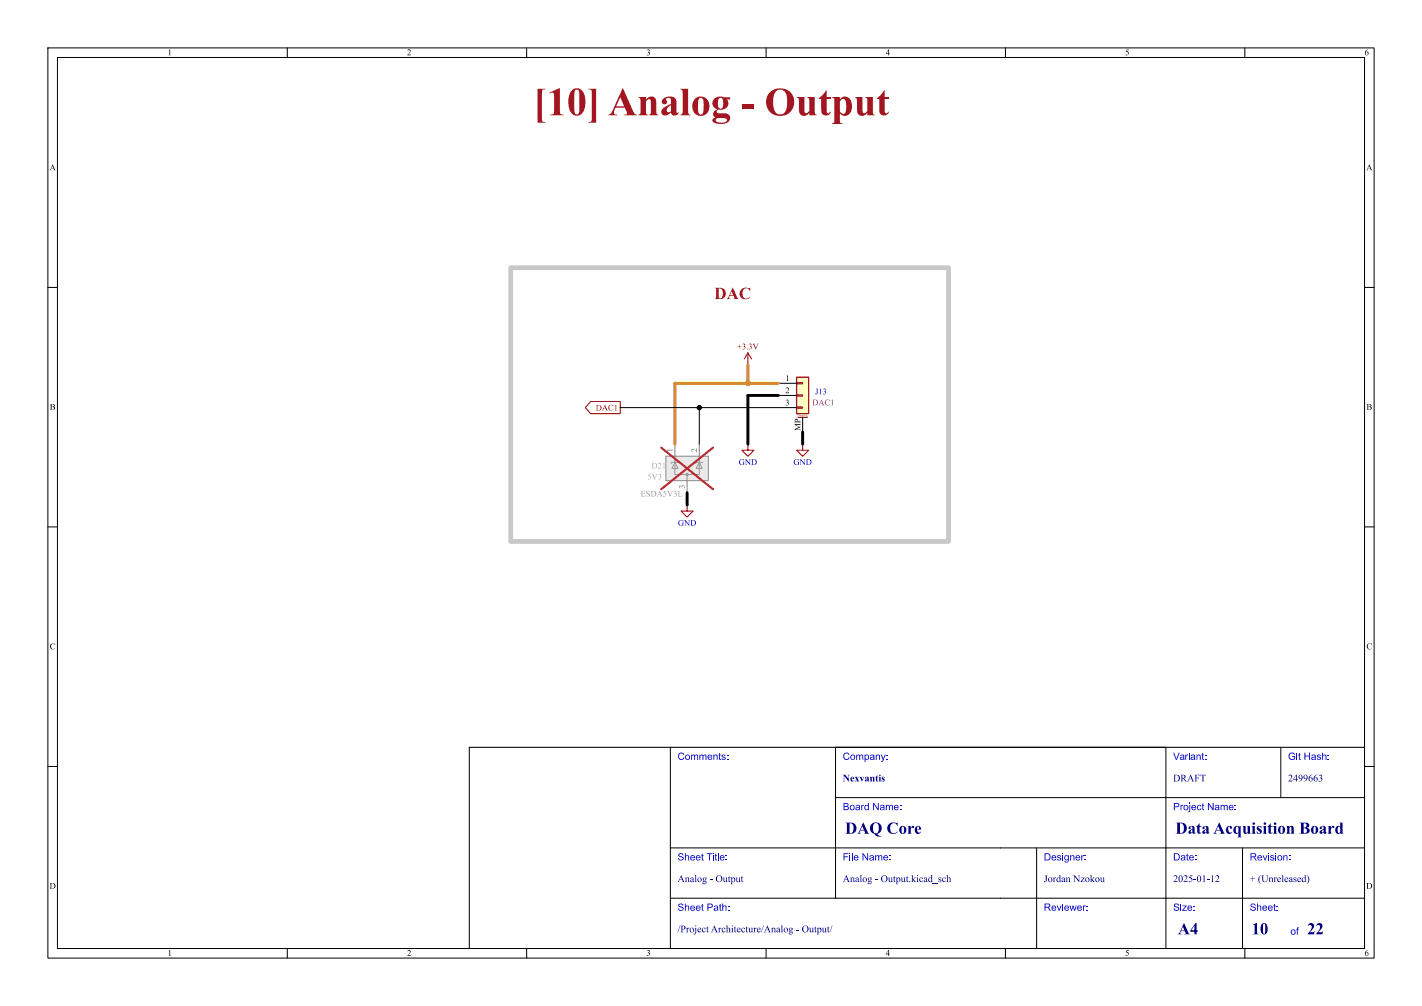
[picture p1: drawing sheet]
<svg xmlns="http://www.w3.org/2000/svg" width="297mm" height="210mm" viewBox="0 0 297 210" stroke-linecap="round" stroke-linejoin="round" font-family="sans-serif">
<g fill="none" stroke="#000" stroke-width=".21">
<path d="M10 10h277v190h-277zM12 12h273v186h-273zM60 10v2M110 10v2M160 10v2M210 10v2M260 10v2M10 60h2M285 60h2M10 110h2M285 110h2M140 156v42"/>
<path d="M174.5 156v31.5M243.5 156v42M267.5 156v10.5M285 156h-187v42M10 160h2M140 177h145M174.5 166.5h110.5M216.5 177v21M259.5 177v21M285 160h2M60 198v2M110 198v2"/>
<path d="M140 187.5h145M160 198v2M210 198v2M260 198v2"/>
</g>
<path d="M139.1 95.3h8.9v5h-8.9z" fill="#ebeae8"/>
<path d="M139.1 95.3h8.9v5h-8.9z" fill="none" stroke="#9c9b98" stroke-width=".25"/>
<path d="M141 96.5v2.6h5v-2.6M141 96.5l.6 1.3h-1.3zM141 95.3v1.2M141.7 96.5h-1.5v.3M143.5 99.1v1.2M146 96.5l.7 1.3h-1.3zM146 95.3v1.2M146.8 96.5h-1.5v.3" fill="none" stroke="#9c9b98" stroke-width=".21"/>
<circle cx="143.5" cy="99.1" r=".25" fill="#9c9b98" stroke="#9c9b98" stroke-width=".21"/>
<path d="M141 92.7v2.6M146 92.7v2.6M143.5 100.3v2.6" fill="none" stroke="#7a7a77" stroke-width=".21"/>
<path d="M138.1 93.4l10.8 8.7M148.9 93.4l-10.8 8.7" fill="none" stroke="#e12e31" stroke-width=".46"/>
<path d="M156.2 73.7l.8 1.2M156.2 73.7l-.8 1.2M156.2 73.7v2.5M156.2 92.7v1.3h-1.3l1.3 1.3 1.3-1.3h-1.3M167.6 92.7v1.3h-1.2l1.2 1.3 1.3-1.3h-1.3M143.5 105.4v1.3h-1.3l1.3 1.3 1.3-1.3h-1.3" fill="none" stroke="#840000" stroke-width=".21"/>
<path d="M156.2 76.2h.1M156.2 92.7h.1M167.6 92.7h.1M143.5 105.4h.1" fill="none" stroke="#000" stroke-width=".21"/>
<path d="M166.4 78.7h2.5v7.7h-2.5z" fill="#ffffc2"/>
<path d="M166.4 78.7h2.5v7.7h-2.5z" fill="none" stroke="#840000" stroke-width=".25"/>
<path d="M166.4 79.9h1.2v.2h-1.2zM123.4 83.8h6.1v2.6h-6.1l-1.1-1.3zM166.4 82.4h1.2v.3h-1.2zM166.4 85h1.2v.2h-1.2zM166.6 87.1h2.1" fill="none" stroke="#840000" stroke-width=".21"/>
<path d="M129.5 85.1h36.9M146 85.1v7.6M162.6 80h3.8M162.6 82.6h3.8M167.6 87.1v3.1" fill="none" stroke="#000" stroke-width=".21"/>
<path d="M156.2 76.2v3.8M162.6 80h-21.6v12.7" fill="none" stroke="#dc8e00" stroke-width=".61"/>
<path d="M162.6 82.6h-6.4v10.1M167.6 90.2v2.5M143.5 102.9v2.5" fill="none" stroke="#000" stroke-width=".61"/>
<path d="M106.7 55.9h91.4v57.1h-91.4z" fill="none" stroke="#c8c8c8" stroke-width="1"/>
<circle cx="146" cy="85.1" r=".46" fill="#000" stroke="#000" stroke-width=".21"/>
<circle cx="156.2" cy="80" r=".52" fill="#dc8e00" stroke="#dc8e00" stroke-width=".21"/>
<text font-size="8.4" fill="#a21622" x="111.4" y="26.3">[10]Analog- Output</text>
<text font-size="3.5" fill="#a21622" x="149.2" y="62.9">DAC</text>
<g font-size="3.5" fill="#00007f">
<text x="176.5" y="174.9">DAQ Core</text>
<text x="245.5" y="174.9">DataAcquisitionBoard</text>
<text x="246" y="195.9">A4</text>
<text x="261.4" y="196">10</text>
<text x="273" y="196">22</text>
</g>
<g font-size="2.1" fill="#00f">
<text x="141.5" y="159.2">Comments:</text>
<text x="176" y="159.2">Company:</text>
<text x="245" y="159.2">Variant:</text>
<text x="269" y="159.2">Git Hash:</text>
<text x="176" y="169.7">Board Name:</text>
<text x="245" y="169.7">Project Name:</text>
<text x="141.5" y="180.2">Sheet Title:</text>
<text x="176" y="180.2">File Name:</text>
<text x="218" y="180.2">Designer:</text>
<text x="245" y="180.2">Date:</text>
<text x="261" y="180.2">Revision:</text>
<text x="141.5" y="190.7">Sheet Path:</text>
<text x="218" y="190.7">Reviewer:</text>
<text x="245" y="190.7">Size:</text>
<text x="261" y="190.7">Sheet:</text>
<text x="269.5" y="195.7">of</text>
</g>
<g font-size="2.1" fill="#00007f">
<text x="176" y="163.7">Nexvantis</text>
<text x="245" y="163.7">DRAFT</text>
<text x="269" y="163.7">2499663</text>
<text x="141.5" y="184.7">Analog- Output</text>
<text x="176" y="184.7">Analog- Output.kicad_sch</text>
<text x="218" y="184.7">JordanNzokou</text>
<text x="245" y="184.7">2025-01-12</text>
<text x="261" y="184.7">+ (Unreleased)</text>
<text x="141.5" y="195.2">/ProjectArchitecture/Analog- Output/</text>
</g>
<g font-size="1.8">
<text x="35" y="12">1</text>
<text x="85" y="12">2</text>
<text x="135" y="12">3</text>
<text x="185" y="12">4</text>
<text x="235" y="12">5</text>
<text x="285" y="12">6</text>
<text x="10.3" y="36">A</text>
<text x="285.3" y="36">A</text>
<text x="164" y="79.8">1</text>
<text x="164" y="82.3">2</text>
<text x="10.4" y="86">B</text>
<text x="164" y="84.8">3</text>
<text x="167.4" y="89.9" transform="rotate(-90 167.4 89.9)">MP</text>
<text x="285.4" y="86">B</text>
<text x="10.4" y="136">C</text>
<text x="285.4" y="136">C</text>
<text x="10.3" y="186">D</text>
<text x="285.3" y="186">D</text>
<text x="35" y="200">1</text>
<text x="85" y="200">2</text>
<text x="135" y="200">3</text>
<text x="185" y="200">4</text>
<text x="235" y="200">5</text>
<text x="285" y="200">6</text>
</g>
<g font-size="1.8" fill="#840000">
<text x="154" y="73.4">+3.3V</text>
<text x="124.4" y="86.2">DAC1</text>
</g>
<g font-size="1.8" fill="#0000c2">
<text x="170.2" y="82.8">J13</text>
<text x="154.3" y="97.5">GND</text>
<text x="165.7" y="97.5">GND</text>
<text x="141.6" y="110.2">GND</text>
</g>
<text font-size="1.8" fill="#840084" x="169.6" y="85.1">DAC1</text>
<g font-size="1.8" fill="#7a7a77">
<text x="140.7" y="94.4" transform="rotate(-90 140.7 94.4)">1</text>
<text x="145.8" y="94.4" transform="rotate(-90 145.8 94.4)">2</text>
<text x="143.3" y="102" transform="rotate(-90 143.3 102)">3</text>
</g>
<g font-size="1.8" fill="#abaaa8">
<text x="135.2" y="100.6">5V3</text>
<text x="136.1" y="98.3">D21</text>
</g>
<text font-size="1.8" fill="#9c9b98" x="133.8" y="104.1">ESDA5V3L</text>
<text font-size=".5" fill="#840000" x="166.6" y="87">Mounting</text>
</svg>
